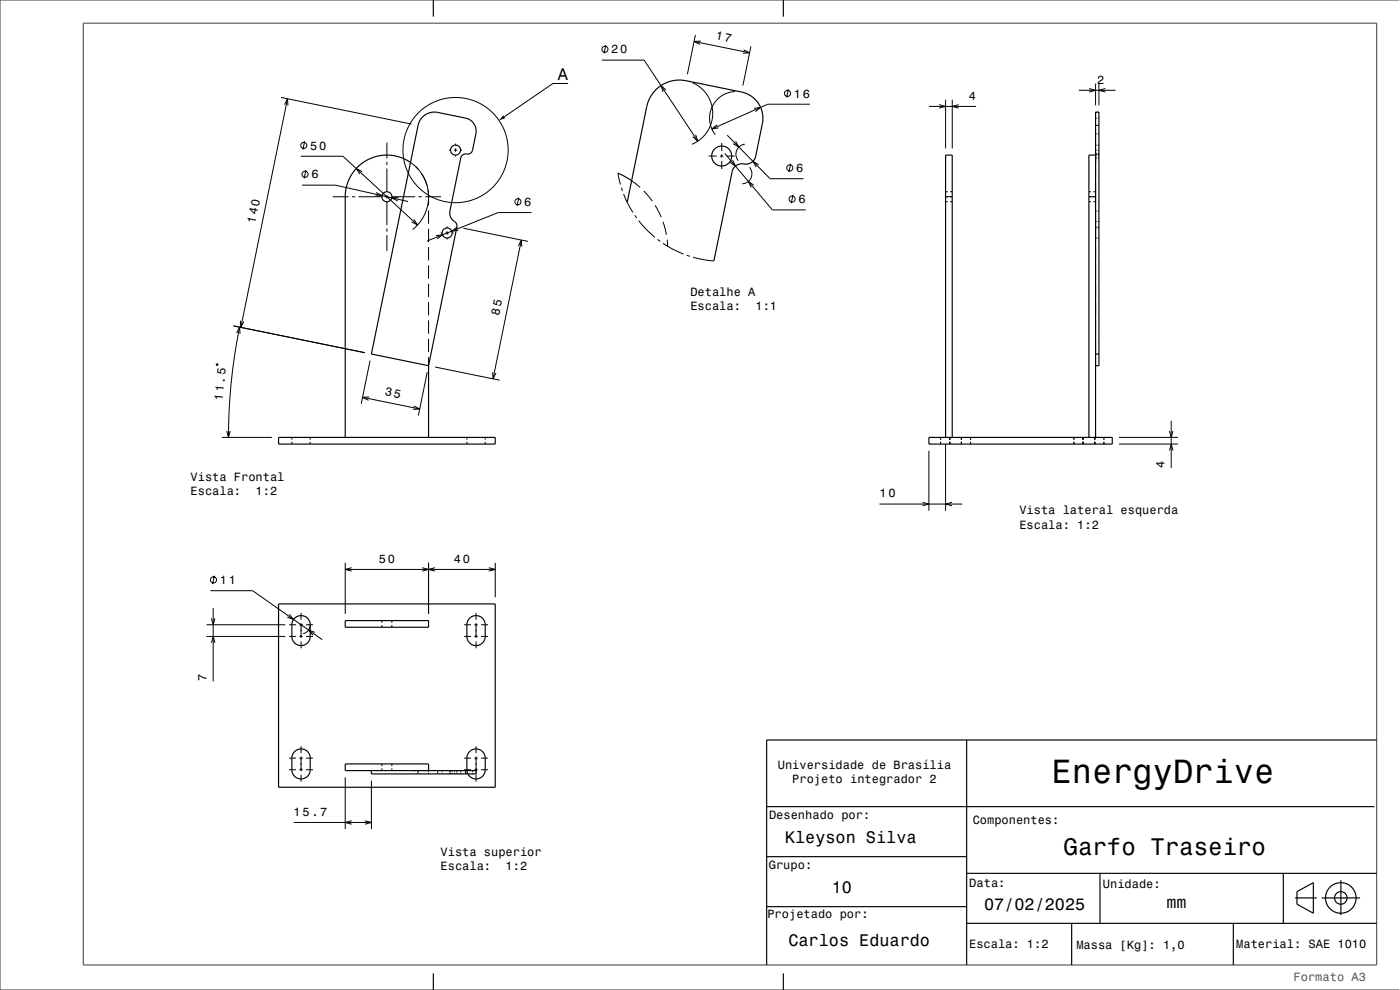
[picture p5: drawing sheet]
<svg xmlns="http://www.w3.org/2000/svg" width="420mm" height="297mm" viewBox="0 0 420 297" stroke-linecap="round" stroke-linejoin="round" font-family="sans-serif">
<g fill="none" stroke="#000" stroke-width=".3">
<path d="M180.6 18h12.6l16.1 24.4M181.7 13.5l-.5 2.5M208.2 12.4l16.7 3.4M208.6 10.5l-2.4 11.8M210.2 12.3l-2 .1 1.8 .9M223.1 14.9l1.8 .9-2 .2M225.3 13.9l-2.4 11.8M84.3 29.2l39.2 8M85.4 31.4l.9-1.8 .1 2M86.3 29.6l-14 68.6M170.4 25h-4.5l-14.6 10M199.8 27l-1.5-1.3 .6 1.9"/>
<path d="M207.7 24.8l2.4 1.5 2 2.2 1.3 2.7 .4 2.9-.4 2.7-1.3 2.7-2 2.3-2.5 1.5M215.1 37.4l-1.5 1.3 1.9-.3M220.5 27.5a8 8 0 0 0-5.9 12.9M226.2 32.5l2-.3-1.6 1.3M236.5 26.8l-.5 2.5M243 31.3h-12.7l-16.7 7.4M278.7 31.9h14.1M281.7 31.4l2 .5-2 .5M283.7 29.9v14.6M285.7 29.9v14.6M287.6 31.4l-1.9 .5 1.9 .5M323.7 27.1h11"/>
<path d="M326.7 26.6l2 .5-2 .5M328.7 25.1v6.5M328.7 37.6h1M328.7 35.4h.3M328.7 33.7h.3M329.3 35.4h.4M329.3 33.7h.4M329.7 25.1v6.5M331.6 26.6l-1.9 .5 1.9 .5M90.2 46.9h12.7l22.4 20.6M90.6 55.5h10l21.8 5M91.4 42.4l-.5 2.5"/>
<path d="M91.8 51l-.5 2.5M99.8 59h4.8M105.6 59h1M107.6 59h7M108.6 51.5l-1.7-.9 1 1.6M112.8 57.8l1.8 .9-2 .1M115.6 59h1M116.1 42.8v4.7M116.1 48.5v1M116.1 50.5v7M116.1 58.5v1M117.6 59h7"/>
<path d="M119.5 59.3l-2 .1 1.8 .9M123.2 48.7l2.3 2.1M124.7 50l1.7 2 1.3 2.4 .7 2.7 .2 2.5-.5 2.7-1 2.6-1.5 2.2-1.8 1.8M125.6 59h1M126.4 52l1 1.7 .7 1.9M127.6 59h4.7M128.4 57l.2 4.6M134.7 45h.5M136.2 45h1M136.7 43.1v.4M136.7 44.5v1M136.7 46.5v.5"/>
<path d="M138.2 45h.4M155.6 59.3l-.5 2.5M185.4 51.9l.7 3.4M186.4 56.3l.3 1M187.1 58.2l1.2 2.7 1.6 2.8M189.5 54.2l2.6 2M193.1 57.3l2.6 3M208.7 40.5l.6 1.9-1.5-1.4M212.6 46.8h2.4M216 46.8h1M216.5 42.9v2.4M216.5 46.3v1"/>
<path d="M216.5 48.3v2.4M217.4 46l14.3 17h10M218 46.8h2.4M218.2 40.6l12.8 13h10M219.8 48l.8 1.8-1.6-1.1M220.7 42.4l1 1.7-1.8-1M223.4 43.3a3 3 0 0 0-1.9 4.9M224.9 50.2a3 3 0 0 1 .4 3.1 3 3 0 0 1-2.6 1.8M226.1 55.6l-1.6-1.2 .9 1.8M227.6 49.4l-1.7-1 1 1.7M237.2 49.1l-.5 2.5M237.9 58.5l-.5 2.5"/>
<path d="M283.7 59h2M283.7 57.5h.6M285 57.5h.7M326.7 59h2M326.7 57.5h.6M328 57.5h.7M328.7 48.7v4.4M328.7 54.6v7M328.7 47.4h.3M328.7 46.2h.3M328.7 45h.3M328.7 40.1h.3"/>
<path d="M328.7 46.5h.3M328.7 43.5h.3M329.3 47.4h.4M329.3 46.2h.4M329.3 45h.4M329.3 40.1h.4M329.3 46.5h.4M329.3 43.5h.4M116.1 60.5v7M116.1 68.5v1M116.1 70.5v4.8M124.2 65.8l1.1 1.7-1.8-.9"/>
<path d="M128.6 63.1v4M128.6 68.6v4M128.6 74.1v4M128.6 79.6v4M130.8 70.7l2-.3-1.7 1.2M132.2 69.9h.4M133.6 69.9h1M134.1 67.9v.5M134.1 69.4v1M134.1 71.4v.4M135.6 69.9h.5M137.1 68.1l-1.6 1.2 2-.2"/>
<path d="M139 68.5l19.4 3.9M155.5 73.8l.9-1.8 .1 2M156.4 72l-8.5 41.7M159.5 63.8h-10l-21.4 8.5M190.4 64.6l.6 .8M191.6 66.2l2.3 2.6 2.6 2.4M196.5 61.6l1.9 3.5M197.3 71.8l.8 .6M198.9 73l3.2 1.9 3 1.3M198.9 66.5l1 3.9M200.1 71.9l.2 2M206 76.6l1 .3"/>
<path d="M207.9 77.2l2.9 .7 3.4 .4M283.7 60.5h.6M285 60.5h.7M326.7 60.5h.6M328 60.5h.7M328.7 63.1v4M328.7 68.6v4M328.7 74.1v4M328.7 79.6v4M328.7 68.1h.3M328.7 66.5h.3M328.7 63.3h.3"/>
<path d="M328.7 71.4h.3M328.7 68.4h.3M329.3 68.1h.4M329.3 66.5h.4M329.3 63.3h.4M329.3 71.4h.4M329.3 68.4h.4M69.9 97.7l39.6 8.1M71 99.9l.9-1.8 .1 2M71.9 98.1l-1.5 8.4-1 8.2-.7 8.5-.2 8M72.1 96.2l.2 2 .8-1.8M128.6 85.1v4"/>
<path d="M128.6 90.6v4M128.6 96.1v4M328.7 85.1v4M328.7 90.6v4M328.7 96.1v4M64.9 109.3l.3-.2 .2 .4-.4 .1zM108.8 119.2l17.1 3.5M110.8 119.1l-2 .1 1.8 .9M111 108.2l-2.6 13M128.2 111.7l-2.7 13M128.6 101.6v4M128.6 107.1v2.6"/>
<path d="M130.5 110.1l19.4 4M147.8 111.7l.1 2 .9-1.8M328.7 101.6v4M328.7 107.1v2.6M66.5 131.2h15.1M68 129.3l.5 1.9 .6-1.9M87.6 131.2v.7M87.6 132.6v.6M93.1 131.2v.7M93.1 132.6v.6M124.1 121.8l1.8 .9-2 .1M140.1 131.2v.7"/>
<path d="M140.1 132.6v.6M145.6 131.2v.7M145.6 132.6v.6M278.7 135.2v18M282.2 131.2v.7M282.2 132.6v.6M283.7 133.2v20M284.9 131.2v.7M284.9 132.6v.6M288.4 131.2v.7M288.4 132.6v.6M291.2 131.2v.7"/>
<path d="M291.2 132.6v.6M322.2 131.2v.7M322.2 132.6v.6M324.9 131.2v.7M324.9 132.6v.6M328.4 131.2v.7M328.4 132.6v.6M331.2 131.2v.7M331.2 132.6v.6M335.7 131.2h17.7M335.7 133.2h17.7M350.8 129.3l.6 1.9 .5-1.9"/>
<path d="M350.8 135.2l.6-2 .5 2M351.4 126.2v14.2M263.8 151.2h24.9M276.7 150.7l2 .5-2 .5M285.6 150.7l-1.9 .5 1.9 .5M63.1 177.2h12.7l20.9 14.7M64.3 172.7l-.5 2.5M103.6 168.8v15.4M103.6 170.8h45M105.5 170.3l-1.9 .5 1.9 .5M126.6 170.3l2 .5-2 .5M128.6 168.8v15.4"/>
<path d="M130.5 170.3l-1.9 .5 1.9 .5M146.6 170.3l2 .5-2 .5M148.6 168.8v10.4M62 190.9h23.6M62 187.4h23.6M63.4 192.9l.6-2 .5 2M63.4 185.5l.6 1.9 .5-1.9M64 182.4v22M86.7 190.9h2.1M86.7 187.4h2.1M86.8 184.3l1.3 1.5-1.9-.6M89.8 190.9h1"/>
<path d="M89.8 187.4h1M90.3 183.9v2M90.3 186.9v4.5M90.3 192.4v2.1M91.8 190.9h2.1M91.8 187.4h2.1M93.1 187.4l-.2 .9-.5 .9-1.5 .9M94.4 189.7l-1.8-.7 1.2 1.5M114.6 186.2v.6M114.6 187.5v.7M117.6 186.2v.6M117.6 187.5v.7"/>
<path d="M139.2 190.9h2.1M139.2 187.4h2.1M142.3 190.9h1M142.3 187.4h1M142.8 183.9v2M142.8 186.9v4.5M142.8 192.4v2.1M144.3 190.9h2.1M144.3 187.4h2.1M86.7 230.9h2.1M86.7 227.4h2.1M89.8 230.9h1"/>
<path d="M89.8 227.4h1M90.3 223.9v2M90.3 226.9v4.5M90.3 232.4v2.1M91.8 230.9h2.1M91.8 227.4h2.1M103.6 233.2v15.5M111.4 234.2v14.5M114.6 229.2v.6M114.6 230.5v.7M117.6 229.2v.6M117.6 230.5v.7"/>
<path d="M123.2 231.2h1.8M125.4 231.2v1M126.8 231.2h1.8v.3M128.6 231.8v.4M131.3 231.2v1M132.6 231.2v.3M132.6 231.8v.4M134.9 231.2v.3M134.9 231.8v.4M135 231.2v.3M135 231.8v.4M135.2 231.2v.3"/>
<path d="M135.2 231.8v.4M135.6 231.2v.3M135.6 231.8v.4M136.4 231.2v.3M136.4 231.8v.4M137.1 231.2v.3M137.1 231.8v.4M138.2 231.2v.3M138.2 231.8v.4M139.2 230.9h2.1M139.2 227.4h2.1M139.6 231.2v1"/>
<path d="M140 231.2v.3M140 231.8v.4M140.1 231.2l.3 1M141.8 231.2v.3M141.8 231.8v.4M142.3 230.9h1M142.3 227.4h1M142.8 231.8v.4M142.8 223.9v2M142.8 226.9v4.6M142.8 232.4v2.1M144.3 230.9h2.1"/>
<path d="M144.3 227.4h2.1M88.1 246.7h23.3M105.5 246.2l-1.9 .5 1.9 .6M109.5 246.2l1.9 .5-1.9 .6"/>
<circle cx="181.5" cy="14.8" r=".92"/>
<circle cx="236.3" cy="28" r=".92"/>
<circle cx="91.1" cy="43.6" r=".91"/>
<circle cx="91.5" cy="52.3" r=".91"/>
<circle cx="136.7" cy="45" r="15.8"/>
<circle cx="236.9" cy="50.4" r=".91"/>
<circle cx="237.6" cy="59.7" r=".91"/>
<circle cx="155.4" cy="60.5" r=".91"/>
<circle cx="64" cy="174" r=".92"/>
</g>
<g fill="none" stroke="#000" stroke-width=".35">
<path d="M130 0v5M235 0v5M126.7 35.1a5 5 0 0 1 4.6-1.4l8.3 1.7a4 4 0 0 1 3.2 4.7l-1 4.9a1.71 1.71 0 0 1-2.3 1.2 1.49 1.49 0 0 0-1.3 1.2l-3.2 15.9a3.4 3.4 0 0 0 1.8 3.6l.3 1.2-8.5 41.6-17.2-3.5 14-68.6 .5-1.3zM123.2 48.7l-2.9-1.4-2.9-.7h-3l-2.9 .8-2.7 1.4-2.2 2-1.7 2.5-1 2.8-.3 2.8v72.3M185.4 51.9l4.1 2.3M328.7 46.5h-2v84.7M188.2 60.7l5.9-29.1 1-2.6 1.7-2.1 1.6-1.3 1.8-.9 1.9-.5 2-.2 18.4 3.6a8 8 0 0 1 6.2 9.5l-2 9.8a3.3 3.3 0 0 1-4.3 2.2 3 3 0 0 0-2.8 2.4l-5.4 26.8M128.6 109.7v21.5M328.7 109.7h1v-76.1h-1v97.6M328.7 106.2h1M83.6 131.2h65v2h-65zM278.7 131.2h55v2h-55z"/>
<path d="M283.7 131.2v-84.7h2v84.7M83.6 181.2h65v55h-65zM88.4 185.5a2.75 2.75 0 0 1 3-.6 2.75 2.75 0 0 1 1.7 2.5v3.5a2.75 2.75 0 0 1-2.8 2.8 2.75 2.75 0 0 1-2.7-2.8v-3.9zM103.6 186.2h25v2h-25zM140.9 185.5a2.75 2.75 0 0 1 3-.6 2.75 2.75 0 0 1 1.7 2.5v3.5a2.75 2.75 0 0 1-2.8 2.8 2.75 2.75 0 0 1-2.7-2.8v-3.9zM88.4 225.5a2.75 2.75 0 0 1 3-.6 2.75 2.75 0 0 1 1.7 2.5v3.5a2.75 2.75 0 0 1-2.8 2.8 2.75 2.75 0 0 1-2.7-2.8v-3.9zM111.4 231.2v1h31.4v-1h-39.2v-2h25v2M140.1 231.2v-3.8a2.75 2.75 0 0 1 2.7-2.7 2.75 2.75 0 0 1 2.8 2.7v3.5a2.75 2.75 0 0 1-2.1 2.7 2.75 2.75 0 0 1-3.1-1.4M290 222v67.5M413 222h-183v67.5M230 242h182.3M230 257h60"/>
<path d="M230 272h60M290 277h123M290 262h123M321.5 277v12.5M330 262v15M370 277v12.5M385 262v15M388.5 269.4h6.5M389.1 267.5l4.9-2.7v9.2l-4.9-2.7zM396.5 269.4h11.5M402.3 264.1v10.4M130 292v5"/>
<path d="M235 292v5"/>
<circle cx="116.1" cy="59" r="1.5"/>
<circle cx="136.7" cy="45" r="1.5"/>
<circle cx="216.5" cy="46.8" r="3"/>
<circle cx="134.1" cy="69.9" r="1.5"/>
<circle cx="402.2" cy="269.4" r="1.88"/>
<circle cx="402.2" cy="269.4" r="4.6"/>
</g>
<path d="M25 7h388v282.5h-388zM419.8 0h-419.8v297h419.8" fill="none" stroke="#545454" stroke-width=".35"/>
<path d="M151 34.6l.6 .9-1.9 .6z" fill-rule="evenodd" fill="#000"/>
<text font-size="10.1" x="315.5" y="234.8">EnergyDrive</text>
<text font-size="7.2" x="319.1" y="256.4">Garfo Traseiro</text>
<g font-size="5">
<text x="167.4" y="23.9">A</text>
<text x="235.5" y="252.8">Kleyson Silva</text>
<text x="249.5" y="267.8">10</text>
<text x="295.2" y="273.1">07/02/2025</text>
<text x="349.9" y="272.4">mm</text>
<text x="236.5" y="283.9">Carlos Eduardo</text>
</g>
<g font-size="3.6">
<text x="214.6" y="11.7" transform="rotate(12 214.6 11.7)">17</text>
<text x="183.4" y="16">20</text>
<text x="238.2" y="29.3">16</text>
<text x="290.7" y="29.9">4</text>
<text x="329.1" y="25.1">2</text>
<text x="93" y="44.9">50</text>
<text x="93.4" y="53.5">6</text>
<text x="238.9" y="51.6">6</text>
<text x="157.3" y="61.8">6</text>
<text x="239.6" y="61">6</text>
<text x="76.5" y="67.2" transform="rotate(-78 76.5 67.2)">140</text>
<text x="207.1" y="88.8">Detalhe A</text>
<text x="149.7" y="94.8" transform="rotate(-78 149.7 94.8)">85</text>
<text x="207.1" y="93.1">Escala:</text>
<text x="226.6" y="93.1">1:1</text>
<text x="115.4" y="118.5" transform="rotate(12 115.4 118.5)">35</text>
<text x="66.8" y="120.4" transform="rotate(-84 66.8 120.4)">11.5</text>
<text x="349.4" y="140.4" transform="rotate(-90 349.4 140.4)">4</text>
<text x="57.2" y="144.3">Vista Frontal</text>
<text x="57.2" y="148.6">Escala:</text>
<text x="76.7" y="148.6">1:2</text>
<text x="263.8" y="149.2">10</text>
<text x="305.8" y="154.3">Vista lateral esquerda</text>
<text x="305.8" y="158.6">Escala: 1:2</text>
<text x="113.6" y="168.8">50</text>
<text x="136.1" y="168.8">40</text>
<text x="66" y="175.2">11</text>
<text x="62" y="204.4" transform="rotate(-90 62 204.4)">7</text>
<text x="233.3" y="230.6">Universidade de Brasília</text>
<text x="237.7" y="235">Projeto integrador 2</text>
<text x="88.1" y="244.7">15.7</text>
<text x="230.7" y="245.6">Desenhado por:</text>
<text x="291.8" y="247.1">Componentes:</text>
<text x="132.2" y="256.8">Vista superior</text>
<text x="132.2" y="261.1">Escala:</text>
<text x="151.7" y="261.1">1:2</text>
<text x="230.7" y="260.7">Grupo:</text>
<text x="290.8" y="266">Data:</text>
<text x="330.9" y="266.5">Unidade:</text>
<text x="230.2" y="275.5">Projetado por:</text>
<text x="290.7" y="284.4">Escala: 1:2</text>
<text x="322.9" y="284.8">Massa [Kg]: 1,0</text>
<text x="370.9" y="284.3">Material: SAE 1010</text>
</g>
<text font-size="3.6" fill="#545454" x="388.1" y="294.2">Formato A3</text>
</svg>
